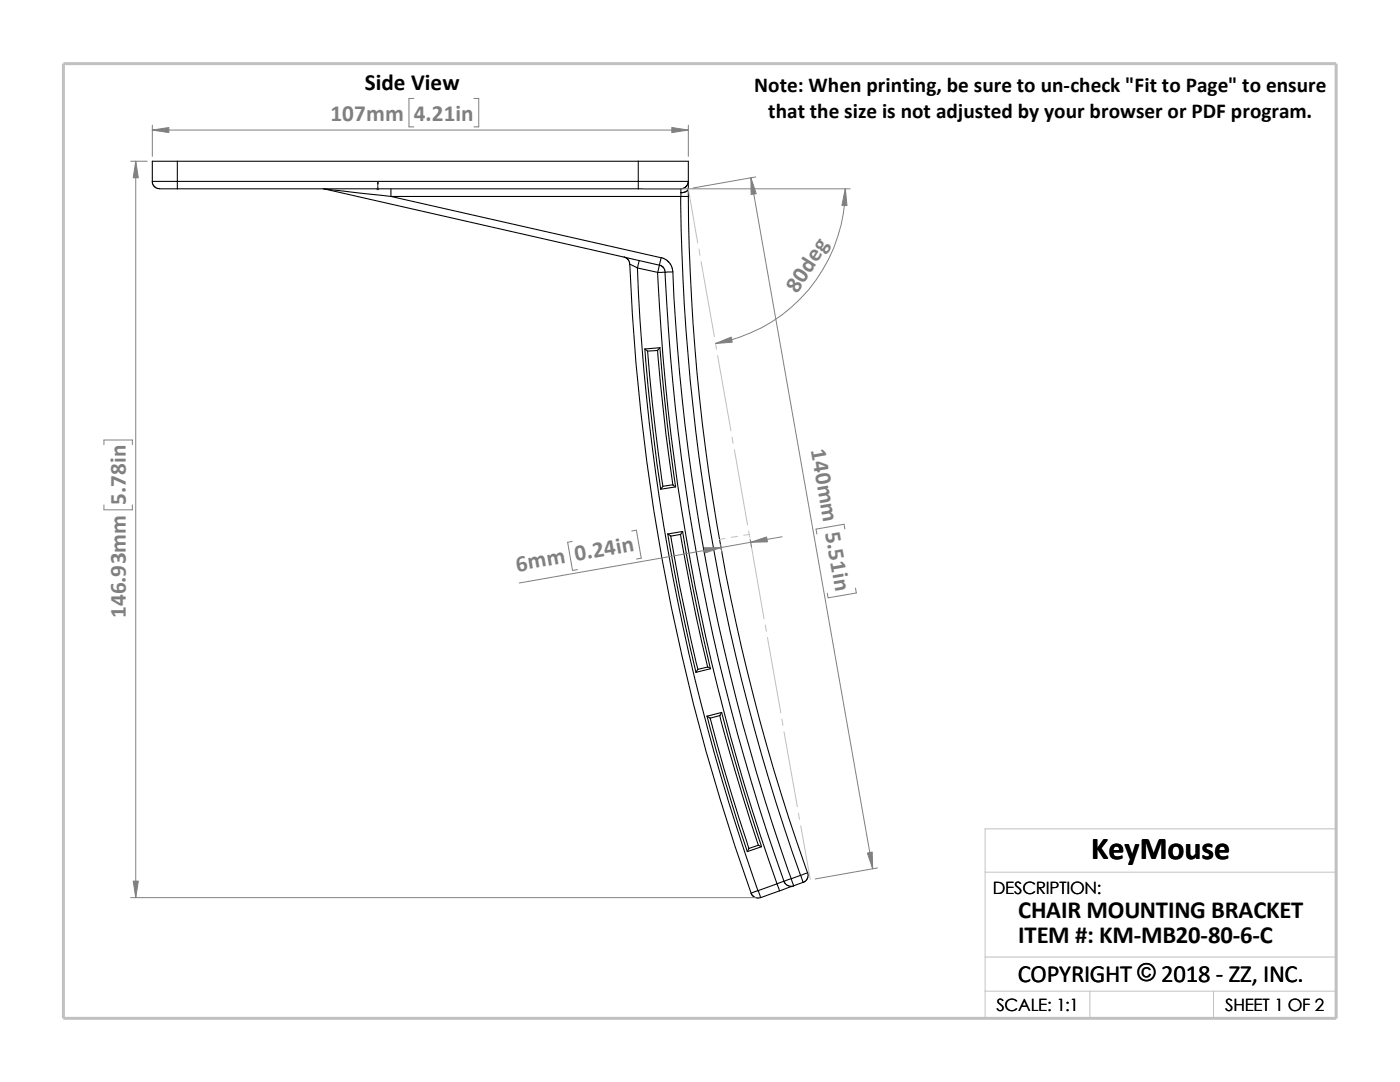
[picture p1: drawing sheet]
<svg xmlns="http://www.w3.org/2000/svg" width="279mm" height="216mm" viewBox="0 0 279 216" stroke-linecap="round" stroke-linejoin="round" font-family="sans-serif">
<g fill="none" stroke="#c0c0c0" stroke-width=".2">
<path d="M137.4 37.7l1.8 10.7M139.5 49.7l.2 1.2M139.9 52.2l2.7 15M142.8 68.5l.2 1.2M143.2 71l2.7 15M146.1 87.2l.2 1.3M146.6 89.7l2.6 15M144.7 107.4l-1.1 .3M147.2 107l-1.3 .2M149.4 106l.2 1.2M149.5 106.6l-1.1 .2M149.9 108.5l2.6 15"/>
<path d="M152.7 124.7l.3 1.3M153.2 127.2l2.6 15M156 143.5l.3 1.2M156.5 146l2.6 15M159.3 162.3l.3 1.2M159.8 164.8l1.9 10.7M196.6 174h70.1M196.6 191h70.1M196.6 197.8h70.1M217.5 197.8v5.4M242.2 197.8v5.4M26.8 203.2h239.9v-37.8h-70.1v37.8"/>
</g>
<path d="M12.7 12.7h254v190.5h-254z" fill="none" stroke="#c0c0c0" stroke-width=".59"/>
<g fill="none" stroke="#000" stroke-width=".21">
<path d="M30.4 36.2h5M30.4 36.2v.3l.3 .6 .8 .5 3.9 .1M35.4 36.2v1.5M35.4 32.2h-5v4M35.4 32.2v4M35.4 36.2h92M35.4 32.2h92M35.4 37.7h92M64.5 37.7h.3M64.8 37.7l13.2 1.5M64.8 37.7l66.8 15.2M78 37.7v1.5"/>
<path d="M78 39.2l54 12.2-.4 1.5M78 39.2h57.9M127.4 37.7h8.5v.7M127.4 32.2v4M127.4 36.2h10M127.4 36.2v1.5M127.4 32.2h10v4M135.8 39.2a413.3 413.3 0 0 0 24 135.5M135.9 38.4v.8M135.9 39.2h1.5M135.9 38.4h.1M137.4 37.7v1.5"/>
<path d="M137.4 37.7h.1M137.4 36.2l-.2 .7-.4 .4-.6 .3h-.3M137.4 37.7a1.27 1.27 0 0 1-1.5 .7M137.4 36.2v1.5M137.4 39.2a411.7 411.7 0 0 0 23.8 135M124.5 51.3l.8 .4 .4 1M125.7 52.7a423.7 423.7 0 0 0 24.2 125.5M125.7 52.7l1.5 .8M127.2 53.5a421.9 421.9 0 0 0 24.1 124.2M127.2 53.5l4.1 .9M127.6 52l-.4 1.5M131.2 54.4a418.9 418.9 0 0 0 23.9 122"/>
<path d="M131.6 52.9l.6 .3 .5 .8a415.8 415.8 0 0 0 23.8 121.9M131.6 52.9l-.3 1.5M132 51.4l.8 .3 .8 .7 .5 .9 .2 .9M134.3 54.2a413.9 413.9 0 0 0 23.6 121.1M134.3 54.2l-3 .2M128.7 69.6l1.2 12.6 2 15.4M129.2 70.1l1 10.2 2.1 16.7M131.2 69.9l1.7 16.6 1.4 10.2M131.7 69.4l-.5 .5-2 .2M131.7 69.4l1.5 15.3 1.6 12.4M131.7 69.4l-3 .2 .5 .5M134.3 96.7l.5 .5-2.9 .4"/>
<path d="M134.3 96.7l-2 .3-.4 .6M133.3 106.5l2.3 12.5 3.3 15.2M133.9 107a409.9 409.9 0 0 0 5.4 26.5M135.8 106.6l1.1 6.3a345.1 345.1 0 0 0 4.3 20.2M136.2 106l-2.9 .6 .6 .4M136.2 106l-.4 .6-1.9 .4M136.2 106l2.9 15.2 2.7 12.2M141.2 133.1l.6 .3M141.2 133.1l-1.9 .5-.4 .6M141.8 133.4l-2.9 .8M141.1 142.9l.6 .4M141.1 142.9l3.4 12.2 4.6 14.8"/>
<path d="M141.7 143.3a415.6 415.6 0 0 0 7.7 26M143.6 142.7l3.1 11.2 4.6 14.8M144 142.2l4.2 14.8 3.8 11.9M144 142.2l-.4 .6-1.9 .5M144 142.2l-2.9 .7M149.9 178.2l.2 .4 .6 .5 .5 .1 .6-.1M151.3 177.7l-1.4 .5M151.3 177.7l.5 1.4M151.3 168.7l.7 .3-2.9 .9M151.3 168.7l-1.9 .6-.3 .6M155.1 176.4l.5 1.4M155.1 176.4l-3.8 1.3"/>
<path d="M155.6 177.8l-3.8 1.3M156.5 175.9l-1.4 .5M156.5 175.9l.1 .3 .7 .5 .5 .2 .6-.2M157.9 175.3l.5 1.4M157.9 175.3l-1.4 .6M158.4 176.7l-2.8 1.1M159.8 174.7l.5 1.4M159.8 174.7l1.4-.5 .1 .5-.1 .6-.5 .6-.4 .2M159.8 174.7l-1.9 .6M160.3 176.1l-1.9 .6"/>
</g>
<path d="M75.4 36.3l.1 .4h-.2z" fill="#00f" stroke="#00f" stroke-width=".2"/>
<path d="M75.3 37.7h.3M75.3 37.5l.3 .3M75.4 37.7h.1M75.4 36.3v1.5M75.5 37.5l-.3 .3" fill="none" stroke="#00f" stroke-width=".2"/>
<g fill="none" stroke="#808080" stroke-width=".2">
<path d="M82.6 19.6h-1v5.7h1M94.6 19.6h.9v5.7h-.9M26.1 32.2h3.3M27.1 32.2v146.9M30.4 26h107M30.4 25v6.2M128.4 37.7h41.3M137.4 25v6.2M149.9 35.5l24.3 137.9M150.8 35.3l-12.5 2.2M168.7 37.7a31.3 31.3 0 0 1-25.9 30.8M20.7 88.7v-.9h5.7v.9"/>
<path d="M20.7 100.8v.9h5.7v-.9M114.2 108l-.9 .2 1 5.6 .9-.1M126.1 106l.9-.2 1 5.6-1 .1M143.8 108.7l.3 1.5M149.7 107.6l.3 1.6M156.1 107.1l-52.5 9.2M168.6 105.5l-.2-.9-5.5 1 .1 1M170.7 117.3l.2 1-5.6 1-.2-.9M26.1 179.1h124.7M175.1 173.2l-12.4 2.2"/>
</g>
<g fill="#808080" stroke="#808080" stroke-width=".2">
<path d="M149.9 35.5l1 3.2-1 .1z"/>
<path d="M173.1 170.2l1-.2 .1 3.4z"/>
<path d="M149.8 108.2l3.2-1.1 .2 1z"/>
<path d="M140.5 109.3h3.4l-3.1 1z"/>
<path d="M142.8 68.5l3.1-1.2 .2 1z"/>
<path d="M168.7 37.7l.3 3.3h-1z"/>
<path d="M30.4 26l3.3-.6v1.1z"/>
<path d="M134.1 25.4l3.3 .6-3.3 .5z"/>
<path d="M27.1 32.2l.5 3.3h-1z"/>
<path d="M26.6 175.8h1l-.5 3.3z"/>
</g>
<text font-size="6.4" x="217.8" y="171.4">KeyMouse</text>
<g font-size="4.9">
<text x="203.2" y="183.2">CHAIR MOUNTING BRACKET</text>
<text x="203.2" y="188.1">ITEM #: KM-MB20-80-6-C</text>
<text x="203.1" y="195.9">COPYRIGHT © 2018 - ZZ, INC.</text>
<text x="227" y="195.8">©</text>
</g>
<text font-size="4.6" x="72.8" y="18">Side View</text>
<g font-size="4.6" fill="#808080">
<text x="66" y="24.1">107mm</text>
<text x="82.6" y="24.1">4.21in</text>
<text x="159.1" y="58.6" transform="rotate(-57 159.1 58.6)">80deg</text>
<text x="161.8" y="89.9" transform="rotate(80 161.8 89.9)">140mm 5.51in</text>
<text x="25.1" y="100.8" transform="rotate(-90 25.1 100.8)">5.78in</text>
<text x="103.2" y="114" transform="rotate(-10 103.2 114)">6mm 0.24in</text>
<text x="25.1" y="123.4" transform="rotate(-90 25.1 123.4)">146.93mm</text>
</g>
<g font-size="4.2">
<text x="150.5" y="18.4">Note: When printing, be sure to un-check &quot;Fit to Page&quot; to ensure</text>
<text x="153.3" y="23.6">that the size is not adjusted by your browser or PDF program.</text>
</g>
<g font-size="3.4">
<text x="198.2" y="178.5">DESCRIPTION:</text>
<text x="198.8" y="201.7">SCALE: 1:1</text>
<text x="244.5" y="201.7">SHEET 1 OF 2</text>
</g>
</svg>
